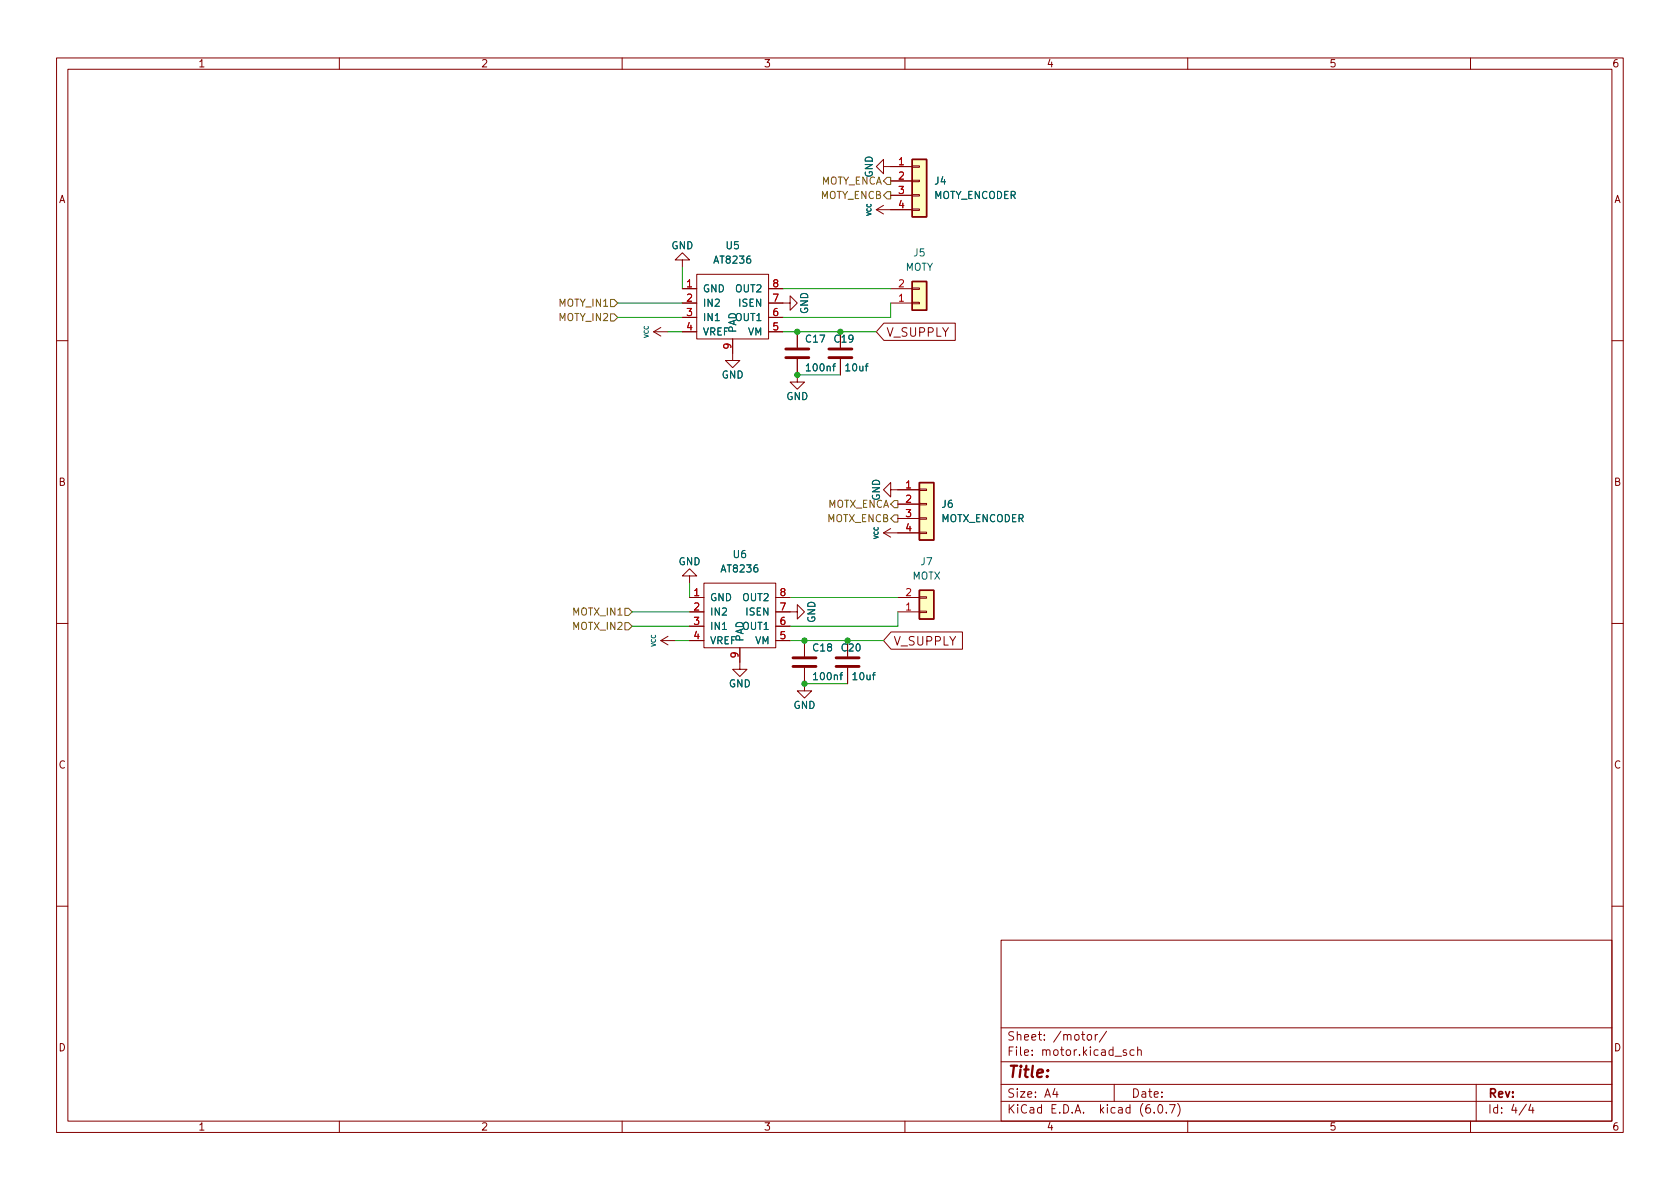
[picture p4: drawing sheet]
<svg xmlns="http://www.w3.org/2000/svg" width="297mm" height="210mm" viewBox="0 0 297 210" stroke-linecap="round" stroke-linejoin="round" font-family="sans-serif">
<g fill="none" stroke="#840000" stroke-width=".18">
<path d="M10 10.2h277v190.1h-277zM12 12.2h273v186.1h-273zM60 10.2v2M110 10.2v2M160 10.2v2M210 10.2v2M260 10.2v2M154.9 37.1l1.3 .7M154.9 37.1h6.4M156.2 29.5v-1.3l-1.3 1.3 1.3 1.2v-1.2h5.1M156.2 36.3l-1.3 .8M157.5 32h3.8"/>
<path d="M157.5 34.5h3.8M161.3 37h1.3v.2h-1.3zM161.3 34.4h1.3v.3h-1.3zM161.3 31.9h1.3v.2h-1.3zM161.3 29.3h1.3v.3h-1.3zM115.6 58.7l1.2 .7M115.6 58.7h2.5M116.8 57.9l-1.2 .8M120.6 46h1.3l-1.3-1.3-1.2 1.3h1.2v1.2M120.6 53.6h2.6M120.6 51h2.6M120.6 58.7h2.6"/>
<path d="M120.6 56.1h2.6M123.2 48.5h12.7v11.4h-12.7zM129.5 59.9v3.8h1.3l-1.3 1.3-1.2-1.3h1.2M135.9 53.6h3.8v-1.3l1.3 1.3-1.3 1.3v-1.3M135.9 51h2.5M135.9 58.7h2.5M135.9 56.1h2.5M141 58.7v2.8M148.6 58.7v2.8M156.3 57.1h12.6v3.1h-12.6l-1.4-1.5zM157.5 53.6h3.8M157.5 51h3.8"/>
<path d="M161.3 50.9h1.3v.3h-1.3zM161.3 53.5h1.3v.2h-1.3zM10 60.2h2M141 63.5v4.1h1.2l-1.2 1.2-1.3-1.2h1.3M148.6 63.5v2.8M285 60.2h2M156.2 94.2l1.3 .8M156.2 94.2h6.4M157.5 86.6v-1.3l-1.3 1.3 1.3 1.3v-1.3h5.1M157.5 93.5l-1.3 .7M158.7 89.1h3.9M158.7 91.7h3.9"/>
<path d="M162.6 94.1h1.2v.3h-1.2zM162.6 91.6h1.2v.2h-1.2zM162.6 89h1.2v.3h-1.2zM162.6 86.5h1.2v.2h-1.2zM10 110.2h2M116.8 113.3l1.3 .7M116.8 113.3h2.6M118.1 112.5l-1.3 .8M121.9 101.8h1.3l-1.3-1.2-1.3 1.2h1.3v1.3M121.9 113.3h2.6M121.9 105.7h2.6M121.9 108.2h2.6"/>
<path d="M121.9 110.7h2.6M124.5 103.1h12.7v11.4h-12.7zM130.8 114.5v3.9h1.3l-1.3 1.2-1.3-1.2h1.3M137.2 108.2h3.8v-1.3l1.2 1.3-1.2 1.3v-1.3M137.2 113.3h2.5M137.2 105.7h2.5M137.2 110.7h2.5M142.2 118.1v4.1h1.3l-1.3 1.2-1.2-1.2h1.2M142.2 113.3v2.8M149.9 113.3v2.8M149.9 118.1v2.8M157.5 111.8h12.7v3h-12.7l-1.3-1.5z"/>
<path d="M158.7 105.7h3.9M158.7 108.2h3.9M162.6 105.5h1.2v.3h-1.2zM162.6 108.1h1.2v.2h-1.2zM285 110.2h2M10 160.2h2M177 166.3h108v32h-108zM285 160.2h2M60 198.3v2M110 198.3v2M160 198.3v2M177 194.8h108"/>
<path d="M177 191.8h108M177 187.8h108M177 181.8h108M186.5 192.5l-.4 1h1M186.9 193v1M192.3 183.1l.2-.2 .4 .2 .1 .5-.1 .3h-.4l-.2-.1zM193.6 182.9v1M194.1 182.9l-.3 .1-.2 .2M195.6 182.4l-1.2 1.9M197 191.8v3M199.1 185.7l-.3-.1-.2 .2v.3l.5 .1v.4h-.5M200.5 185.7l-.4-.1-.3 .3v.4l.1 .3h.6"/>
<path d="M201.1 185.8l.3-.2 .3 .1 .1 .9M201.1 185.1v1.5M204.1 196.7v.1M204.9 195.4l.2-.1a.81 .81 0 0 1 .6 .7 .81 .81 0 0 1-.3 .8h-.2a.81 .81 0 0 1-.6-.6 .81 .81 0 0 1 .3-.8zM206.2 196.7v.1M206.8 195.3h1l-.7 1.5M208.2 195.1a1.72 1.72 0 0 1 0 2.3M210 198.3v2M260 198.3v2M261 191.8v6.5M269.9 195.3l-1.3 1.9M270.6 195.3l-.3 1h.9"/>
<path d="M271 195.8v1"/>
</g>
<path d="M138.9 63.2h4.1M138.9 61.7h4.1M146.6 63.2h4M146.6 61.7h4M140.2 117.9h4.1M140.2 116.3h4.1M147.8 117.9h4.1M147.8 116.3h4.1" fill="none" stroke="#840000" stroke-width=".51"/>
<g fill="#ffffc2" stroke="#ffffc2" stroke-width=".18">
<path d="M161.3 49.8h2.5v5.1h-2.5z"/>
<path d="M162.6 104.4h2.5v5.1h-2.5z"/>
<path d="M162.6 85.3h2.5v10.2h-2.5z"/>
<path d="M161.3 28.2h2.5v10.1h-2.5z"/>
</g>
<path d="M161.3 28.2h2.5v10.1h-2.5zM161.3 49.8h2.5v5.1h-2.5zM162.6 85.3h2.5v10.2h-2.5zM162.6 104.4h2.5v5.1h-2.5z" fill="none" stroke="#840000" stroke-width=".25"/>
<path d="M156.8 33.9h.7v1.3h-.7l-.6-.7zM156.8 31.4h.7v1.2h-.7l-.6-.6zM107.9 53h.7l.6 .6-.6 .6h-.7zM107.9 55.5h.7l.6 .6-.6 .7h-.7zM157.5 89.1l.6-.6h.6v1.3h-.6zM158.1 91.1h.6v1.2h-.6l-.6-.6zM110.5 110.1h.6l.7 .6-.7 .7h-.6zM110.5 107.6h.6l.7 .6-.7 .6h-.6z" fill="none" stroke="#725600" stroke-width=".18"/>
<g fill="none" stroke="#009600" stroke-width=".18">
<path d="M109.2 53.6h11.4M109.2 56.1h11.4M118.1 58.7h2.5M120.6 47.2v3.8M138.4 58.7h16.5M138.4 51h19.1M157.5 53.6v2.5h-19.1M141 66.3h7.6M111.8 110.7h10.1M111.8 108.2h10.1M119.4 113.3h2.5M121.9 103.1v2.6"/>
<path d="M139.7 105.7h19M139.7 113.3h16.5M158.7 108.2v2.5h-19M142.2 120.9h7.7"/>
</g>
<g fill="#009600" stroke="#009600" stroke-width=".18">
<circle cx="142.2" cy="113.3" r=".46"/>
<circle cx="142.2" cy="120.9" r=".46"/>
<circle cx="149.9" cy="113.3" r=".46"/>
<circle cx="141" cy="58.7" r=".46"/>
<circle cx="148.6" cy="58.7" r=".46"/>
<circle cx="141" cy="66.3" r=".46"/>
</g>
<text font-size="2.8" fill="#840000" x="178" y="190.6">Title:</text>
<g font-size="2.1" fill="#840000">
<text x="156.7" y="59.5">V_SUPPLY</text>
<text x="157.9" y="114.1">V_SUPPLY</text>
<text x="178" y="184">Sheet: /motor/</text>
<text x="178" y="186.7">File: motor.kicad_sch</text>
<text x="178" y="196.9">KiCad E.D.A. kicad (6.0.7)</text>
<text x="178" y="194.1">Size: A4</text>
<text x="200" y="194.1">Date:</text>
<text x="263" y="194.1">Rev:</text>
<text x="263" y="196.9">Id: 4/4</text>
</g>
<g font-size="1.8" fill="#840000">
<text x="35" y="11.9">1</text>
<text x="85" y="11.9">2</text>
<text x="135" y="11.9">3</text>
<text x="185" y="11.9">4</text>
<text x="235" y="11.9">5</text>
<text x="285" y="11.9">6</text>
<text x="10.3" y="35.9">A</text>
<text x="285.3" y="35.9">A</text>
<text x="10.3" y="85.9">B</text>
<text x="285.3" y="85.9">B</text>
<text x="10.3" y="135.9">C</text>
<text x="285.3" y="135.9">C</text>
<text x="10.3" y="185.9">D</text>
<text x="285.3" y="185.9">D</text>
<text x="35" y="199.9">1</text>
<text x="85" y="199.9">2</text>
<text x="135" y="199.9">3</text>
<text x="185" y="199.9">4</text>
<text x="235" y="199.9">5</text>
<text x="285" y="199.9">6</text>
</g>
<g font-size="1.8" fill="#a90000">
<text x="158.9" y="29.2">1</text>
<text x="158.9" y="31.7">2</text>
<text x="158.9" y="34.3">3</text>
<text x="158.9" y="36.8">4</text>
<text x="121.4" y="50.8">1</text>
<text x="121.4" y="53.3">2</text>
<text x="136.7" y="53.3">7</text>
<text x="136.7" y="50.8">8</text>
<text x="158.9" y="53.3">1</text>
<text x="158.9" y="50.8">2</text>
<text x="121.4" y="55.9">3</text>
<text x="121.4" y="58.4">4</text>
<text x="136.7" y="58.4">5</text>
<text x="136.7" y="55.9">6</text>
<text x="129.3" y="61.7" transform="rotate(-90 129.3 61.7)">9</text>
<text x="160.2" y="86.4">1</text>
<text x="160.2" y="88.9">2</text>
<text x="160.2" y="91.4">3</text>
<text x="160.2" y="94">4</text>
<text x="122.7" y="105.4">1</text>
<text x="122.7" y="107.9">2</text>
<text x="137.9" y="107.9">7</text>
<text x="137.9" y="105.4">8</text>
<text x="160.2" y="107.9">1</text>
<text x="160.2" y="105.4">2</text>
<text x="122.7" y="110.5">3</text>
<text x="122.7" y="113">4</text>
<text x="137.9" y="113">5</text>
<text x="137.9" y="110.5">6</text>
<text x="130.6" y="116.3" transform="rotate(-90 130.6 116.3)">9</text>
</g>
<g font-size="1.8" fill="#725600">
<text x="144.9" y="35.2">MOTY_ENCB</text>
<text x="144.9" y="32.6">MOTY_ENCA</text>
<text x="98.9" y="54.2">MOTY_IN1</text>
<text x="98.9" y="56.8">MOTY_IN2</text>
<text x="146.2" y="89.8">MOTX_ENCA</text>
<text x="146.2" y="92.3">MOTX_ENCB</text>
<text x="101.5" y="111.4">MOTX_IN2</text>
<text x="101.5" y="108.8">MOTX_IN1</text>
</g>
<g font-size="1.8" fill="#006464">
<text x="154.3" y="31.4" transform="rotate(-90 154.3 31.4)">GND</text>
<text x="165" y="35.2">MOTY_ENCODER</text>
<text x="165.3" y="32.6">J4</text>
<text x="118.7" y="44.1">GND</text>
<text x="126.4" y="46.6">AT8236</text>
<text x="128.4" y="44.1">U5</text>
<text x="160" y="47.9">MOTY</text>
<text x="161.6" y="45.3">J5</text>
<text x="124.2" y="51.7">GND</text>
<text x="130.2" y="51.7">OUT2</text>
<text x="124.2" y="54.2">IN2</text>
<text x="124.2" y="56.8">IN1</text>
<text x="124.2" y="59.3">VREF</text>
<text x="130.2" y="56.8">OUT1</text>
<text x="130.2" y="58.9" transform="rotate(-90 130.2 58.9)">PAD</text>
<text x="130.7" y="54.2">ISEN</text>
<text x="132.2" y="59.3">VM</text>
<text x="142.9" y="55.6" transform="rotate(-90 142.9 55.6)">GND</text>
<text x="142.5" y="60.6">C17</text>
<text x="142.8" y="65.7">100nf</text>
<text x="147.6" y="60.6">C19</text>
<text x="149.6" y="65.7">10uf</text>
<text x="127.6" y="66.9">GND</text>
<text x="139" y="70.7">GND</text>
<text x="155.6" y="88.6" transform="rotate(-90 155.6 88.6)">GND</text>
<text x="166.6" y="89.8">J6</text>
<text x="166.3" y="92.3">MOTX_ENCODER</text>
<text x="120" y="99.9">GND</text>
<text x="127.7" y="101.2">AT8236</text>
<text x="129.7" y="98.7">U6</text>
<text x="162.8" y="99.9">J7</text>
<text x="125.5" y="106.3">GND</text>
<text x="131.4" y="106.3">OUT2</text>
<text x="161.3" y="102.5">MOTX</text>
<text x="125.5" y="108.8">IN2</text>
<text x="125.5" y="111.4">IN1</text>
<text x="125.5" y="113.9">VREF</text>
<text x="131.4" y="111.4">OUT1</text>
<text x="131.4" y="113.5" transform="rotate(-90 131.4 113.5)">PAD</text>
<text x="132" y="108.8">ISEN</text>
<text x="133.5" y="113.9">VM</text>
<text x="144.1" y="110.2" transform="rotate(-90 144.1 110.2)">GND</text>
<text x="143.8" y="115.2">C18</text>
<text x="148.9" y="115.2">C20</text>
<text x="128.8" y="121.5">GND</text>
<text x="140.3" y="125.3">GND</text>
<text x="144" y="120.3">100nf</text>
<text x="150.9" y="120.3">10uf</text>
</g>
<g font-size="1.1" fill="#006464">
<text x="154.1" y="38.2" transform="rotate(-90 154.1 38.2)">VCC</text>
<text x="114.7" y="59.8" transform="rotate(-90 114.7 59.8)">VCC</text>
<text x="155.3" y="95.3" transform="rotate(-90 155.3 95.3)">VCC</text>
<text x="116" y="114.4" transform="rotate(-90 116 114.4)">VCC</text>
</g>
</svg>
